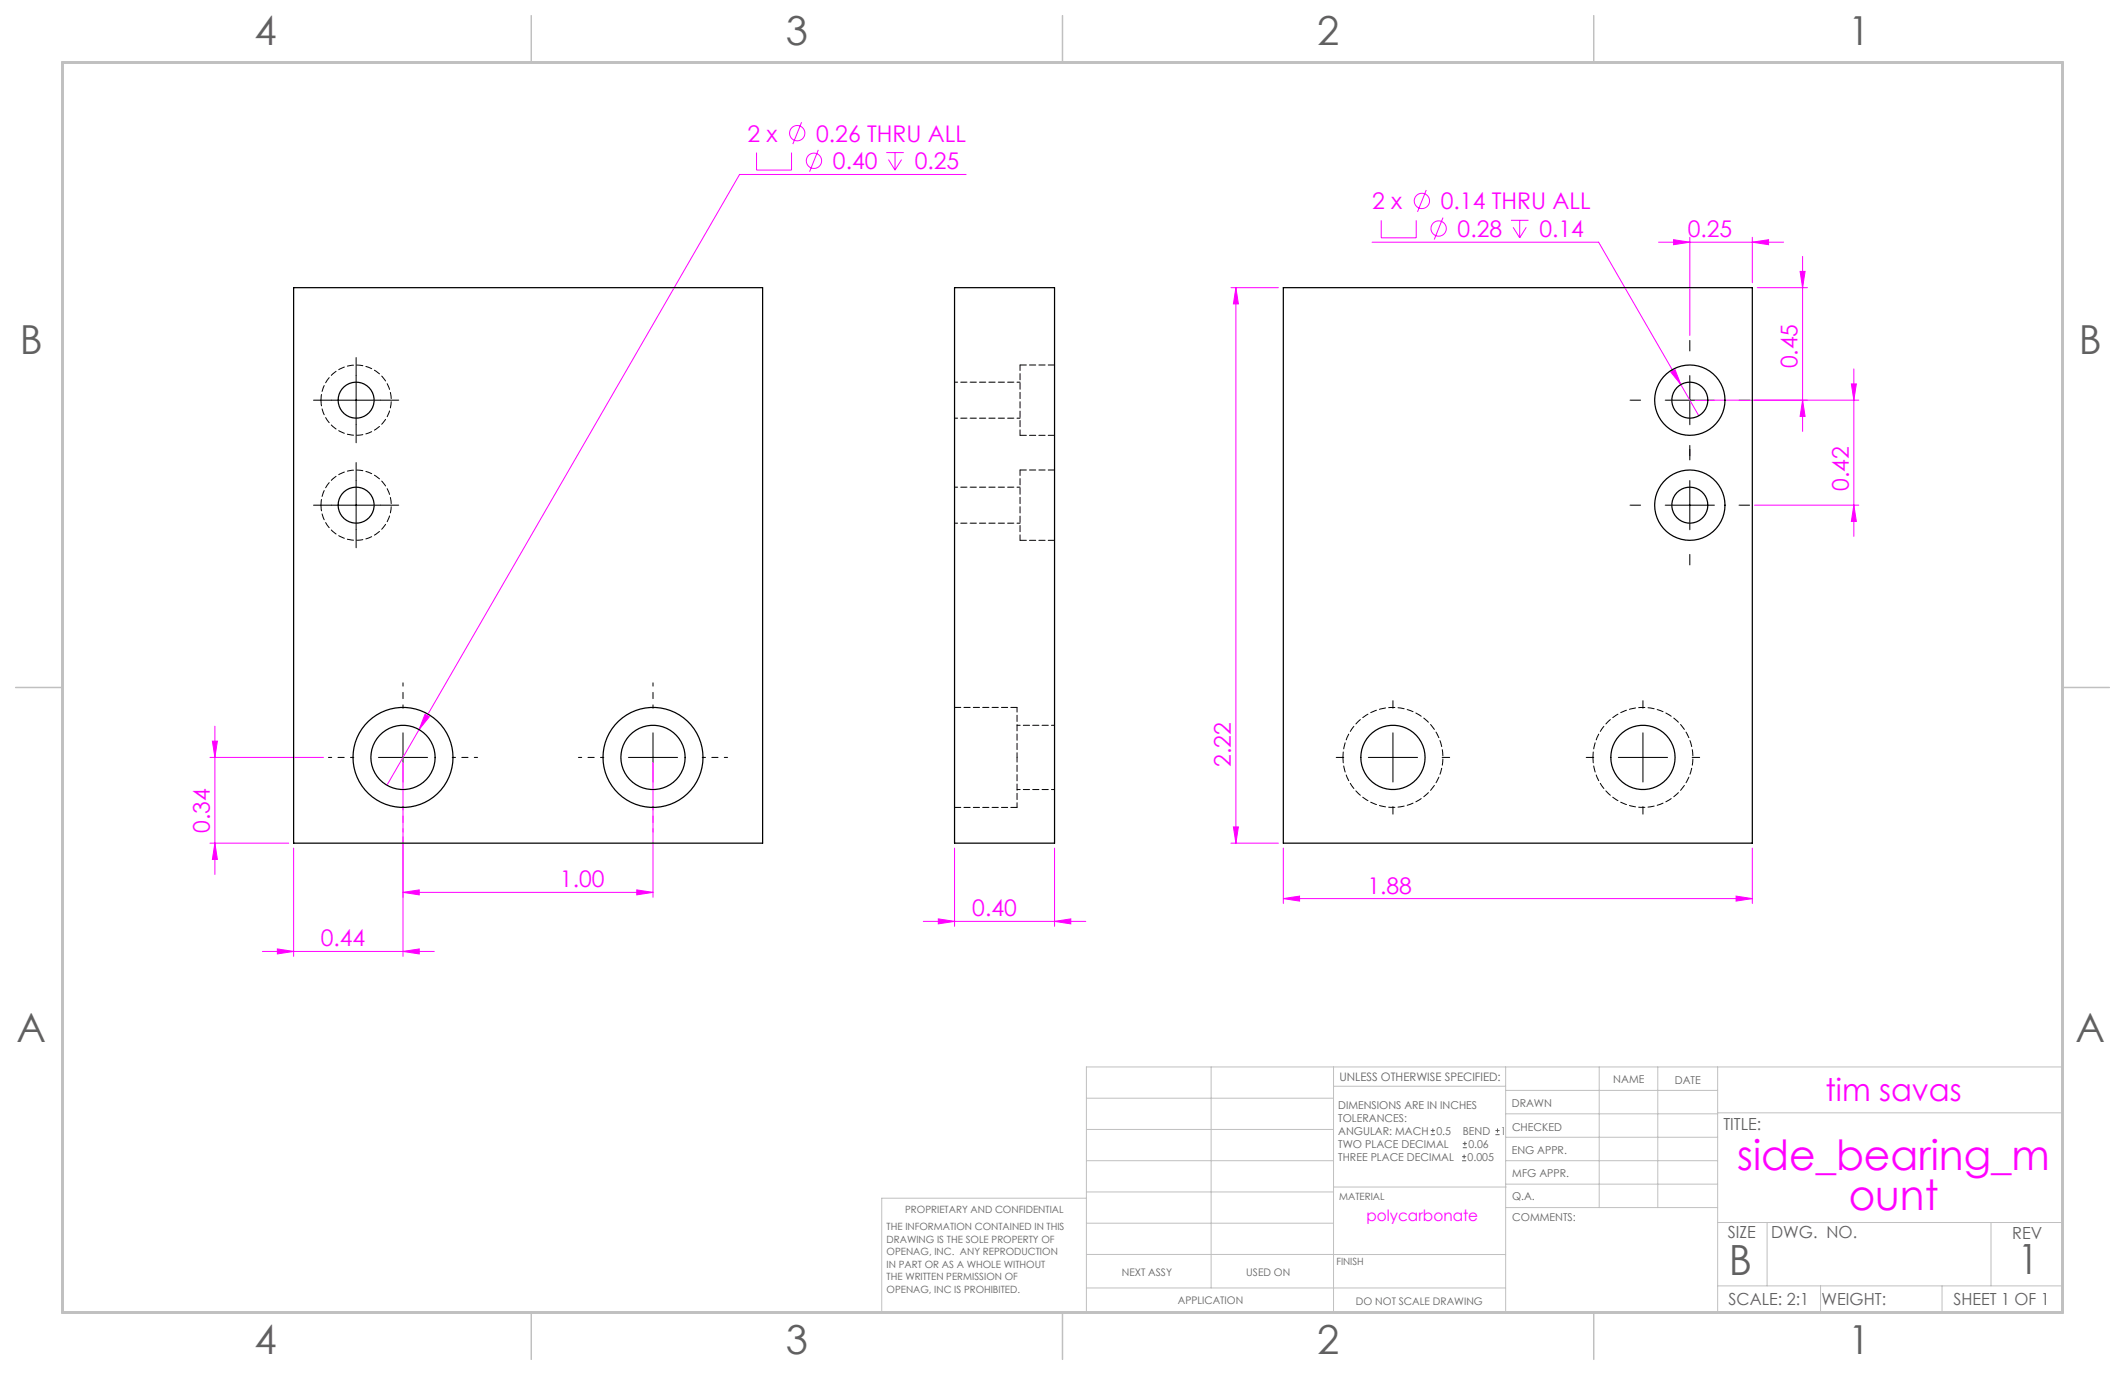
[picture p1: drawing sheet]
<svg xmlns="http://www.w3.org/2000/svg" width="432mm" height="279mm" viewBox="0 0 432 279" stroke-linecap="round" stroke-linejoin="round" font-family="sans-serif">
<g fill="none" stroke="#f0f" stroke-width=".2">
<path d="M153.7 31v3.6h7.1v-3.6M162.9 24.8l-1.8 4.5M166.3 30.4l-1.8 4.5M180.1 31h3.5M180.5 32.4l1.4 2.2M181.9 31v3.6M183.2 32.4l-1.3 2.2M196.3 35.4h-46l-65.1 112.9M289.8 38.6l-1.8 4.5M250.1 58.5h9.7M251.1 58.5l.5 3.3h-1zM251.1 58.5v112.8"/>
<path d="M278.8 49.2h46l20.4 35.3M280.7 44.8v3.5h7.1v-3.5M293.2 44.2l-1.8 4.5M307 44.8h3.6M307.5 46.2l1.3 2.1M308.8 44.8v3.5M310.1 46.2l-1.3 2.1M337 49.2h25.4M340.1 48.7l3.3 .5-3.3 .5zM343.4 48.2v20M356.1 49.2l3.3-.5v1zM356.1 48.2v9.3"/>
<path d="M357.1 58.5h10.2M365.8 55.2h1l-.5 3.3zM366.3 52.1v35.6M339.5 75.5l.8-.5 1.2 3.1zM376.2 78h1l-.5 3.3zM376.7 75v34M344.4 81.3h33.3M366.3 81.3l.5 3.3h-1zM356.5 102.7h21.2M376.7 102.7l.5 3.3h-1zM42.7 153.9h23M43.2 150.6h1l-.5 3.3z"/>
<path d="M43.7 147.6v30.1M81.9 154.9v39.4M85.2 148.3l-6.6 11.3M86.4 145.1l.8 .5-2 2.7zM132.7 154.9v27.4M42.7 171.3h16M43.7 171.3l.5 3.3h-1zM59.7 172.3v22M194 172.3v15.9M214.3 172.3v15.9M250.1 171.3h9.7M250.6 168h1l-.5 3.3z"/>
<path d="M260.8 172.3v11.3M356.1 172.3v11.3M53.3 193.3h34.9M56.4 192.8l3.3 .5-3.3 .5zM81.9 193.3l3.3-.5v1zM81.9 181.3l3.3-.5v1zM81.9 181.3h50.8M129.4 180.8l3.3 .5-3.3 .5zM187.6 187.2h33M190.7 186.7l3.3 .5-3.3 .5zM214.3 187.2l3.3-.5v1zM260.8 182.6l3.3-.5v1z"/>
<path d="M260.8 182.6h95.3M352.8 182.1l3.3 .5-3.3 .5z"/>
<circle cx="162" cy="27.1" r="1.56"/>
<circle cx="165.4" cy="32.7" r="1.56"/>
<circle cx="288.9" cy="40.8" r="1.56"/>
<circle cx="292.3" cy="46.4" r="1.56"/>
</g>
<path d="M290.7 230.6h.9M290.7 229.7h.9M291.2 229.3v.8M297.1 235.9h.8M297.1 235h.8M297.2 233.2h.9M297.2 232.4h.9M297.5 234.6v.8M297.7 232v.8M303.9 230.6h.8M303.9 229.7h.8M304.3 229.3v.8" fill="none" stroke="#606060" stroke-width=".2"/>
<path d="M71.9 153.9h-5.2M81.9 143.9v-5.2M91.9 153.9h5.1M122.7 153.9h-5.2M132.7 143.9v-5.2M142.7 153.9h5.1M81.9 163.9v5.2M132.7 163.9v5.2" fill="none" stroke="#000" stroke-width=".2" stroke-dasharray="15.2 1.3 1.3 1.3" stroke-dashoffset="14.6"/>
<g fill="none" stroke="#000" stroke-width=".2" stroke-dasharray="15.2 1.3 1.3 1.3">
<path d="M72.4 76.3v-3.6M343.4 71.3v-2.1M67.4 81.3h-3.7M72.4 97.7v-3.7M72.4 86.3v3.7M77.4 81.3h3.6M333.4 81.3h-2.2M343.4 92.7v-2.2M343.4 91.3v2.2M353.4 81.3h2.1M67.4 102.7h-3.7M72.4 107.7v3.6"/>
<path d="M77.4 102.7h3.6M333.4 102.7h-2.2M343.4 112.7v2.1M353.4 102.7h2.1M273 153.9h-1.5M283 143.9v-1.5M293 153.9h1.6M323.8 153.9h-1.5M333.8 143.9v-1.5M343.8 153.9h1.6M283 163.9v1.5M333.8 163.9v1.5"/>
</g>
<g fill="none" stroke="#000" stroke-width=".2">
<path d="M72.4 76.3v10M343.4 76.3v10M67.4 81.3h10M72.4 97.7v10M338.4 81.3h10M343.4 97.7v10M67.4 102.7h10M338.4 102.7h10M76.9 153.9h10M81.9 148.9v10M127.7 153.9h10M132.7 148.9v10"/>
<path d="M278 153.9h10M283 148.9v10M328.8 153.9h10M333.8 148.9v10"/>
</g>
<g fill="none" stroke="#c0c0c0" stroke-width=".2">
<path d="M246.1 216.8v44.9M271 216.8v49.9M305.9 216.8v49.9M325 216.8v28.6M336.9 216.8v28.6M349 216.8v49.9M220.8 235.9h50.2M220.8 229.5h50.2M220.8 223.2h50.2M271 220.7h34.9M305.9 231.1h43.1M305.9 226.3h43.1"/>
<path d="M305.9 221.6h43.1M305.9 235.9h43.1M349 226.1h70.1M220.8 243.5h-41.6v23.2h239.9v-49.9h-198.3v49.9M220.8 254.9h85.1M220.8 248.6h50.2M220.8 242.2h50.2M271 241.2h35.1M305.9 240.6h43.1M306.1 245.4h42.9M349 248.4h70.1M359.1 248.4v12.9"/>
<path d="M404.6 248.4v12.9M220.8 261.7h85.1M349 261.3h70.1M369.9 261.3v5.4M394.6 261.3v5.4"/>
</g>
<path d="M107.9 3.2v9.5M215.9 3.2v9.5M323.8 3.2v9.5M3.2 139.7h9.5M419.1 139.7h9.5M107.9 266.7v9.5M215.9 266.7v9.5M323.8 266.7v9.5" fill="none" stroke="#c0c0c0" stroke-width=".3"/>
<path d="M12.7 12.7h406.4v254h-406.4z" fill="none" stroke="#c0c0c0" stroke-width=".6"/>
<g fill="#f0f">
<path d="M81.9 193.3l3.3-.5v1zM56.4 192.8l3.3 .5-3.3 .5zM352.8 182.1l3.3 .5-3.3 .5zM260.8 182.6l3.3-.5v1z"/>
<path d="M86.4 145.1l-1.2 3.2 2-2.7zM190.7 186.7l3.3 .5-3.3 .5zM214.3 187.2l3.3-.5v1zM339.5 75.5l2 2.6-1.2-3.1zM340.1 48.7l3.3 .5-3.3 .5zM356.1 49.2l3.3-.5v1z"/>
<path d="M81.9 181.3l3.3-.5v1zM129.4 180.8l3.3 .5-3.3 .5z"/>
<path d="M366.3 81.3l.5 3.3h-1zM365.8 55.2h1l-.5 3.3zM250.6 168h1l-.5 3.3zM251.1 58.5l.5 3.3h-1z"/>
<path d="M43.2 150.6h1l-.5 3.3zM43.7 171.3l.5 3.3h-1zM376.2 78h1l-.5 3.3zM376.7 102.7l.5 3.3h-1z"/>
</g>
<g fill="none" stroke="#000" stroke-width=".25">
<path d="M59.7 58.5h95.3v112.8h-95.3zM194 58.5h20.3v112.8h-20.3zM260.8 58.5h95.3v112.8h-95.3z"/>
<circle cx="72.4" cy="81.3" r="3.7"/>
<circle cx="343.4" cy="81.3" r="3.7"/>
<circle cx="343.4" cy="81.3" r="7.1"/>
<circle cx="72.4" cy="102.7" r="3.7"/>
<circle cx="343.4" cy="102.7" r="3.7"/>
<circle cx="343.4" cy="102.7" r="7.1"/>
<circle cx="81.9" cy="153.9" r="10.2"/>
<circle cx="81.9" cy="153.9" r="6.5"/>
<circle cx="132.7" cy="153.9" r="10.2"/>
<circle cx="132.7" cy="153.9" r="6.5"/>
<circle cx="283" cy="153.9" r="6.5"/>
<circle cx="333.8" cy="153.9" r="6.5"/>
</g>
<path d="M65.2 81.3a7.1 7.1 0 0 1 10.5-6.3 7.1 7.1 0 0 1 .7 12.2 7.1 7.1 0 0 1-11.1-5l-.1-.9M65.2 102.7a7.1 7.1 0 0 1 10.5-6.4 7.1 7.1 0 0 1 .7 12.2 7.1 7.1 0 0 1-11.1-5l-.1-.8" fill="none" stroke="#000" stroke-width=".2" stroke-dasharray="1.3 .6" stroke-dashoffset=".1"/>
<path d="M206.7 153.9v-10.2M206.7 164.1v-10.2" fill="none" stroke="#000" stroke-width=".2" stroke-dasharray="1.3 .6" stroke-dashoffset=".3"/>
<path d="M207.3 74.2v14.3M207.3 95.5v14.3M272.9 153.9a10.2 10.2 0 0 1 14.9-9 10.2 10.2 0 0 1 .9 17.4 10.2 10.2 0 0 1-15.8-7.4v-1M323.7 153.9a10.2 10.2 0 0 1 14.9-9 10.2 10.2 0 0 1 .9 17.4 10.2 10.2 0 0 1-15.8-7.4v-1" fill="none" stroke="#000" stroke-width=".2" stroke-dasharray="1.3 .6" stroke-dashoffset=".2"/>
<path d="M214.3 74.2h-7M207.3 88.5h7M214.3 95.5h-7M207.3 109.8h7M206.7 143.7h-12.7M194 164.1h12.7" fill="none" stroke="#000" stroke-width=".2" stroke-dasharray="1.3 .6"/>
<path d="M207.3 77.7h-13.3M194 85h13.3M207.3 99h-13.3M194 106.3h13.3M214.3 147.4h-7.6M206.7 160.4h7.6" fill="none" stroke="#000" stroke-width=".2" stroke-dasharray="1.3 .6" stroke-dashoffset=".6"/>
<g font-size="8.5" fill="#f0f">
<text x="353" y="237.7">side_bearing_m</text>
<text x="375.7" y="245.8">ount</text>
</g>
<g font-size="8.5" fill="#606060">
<text x="351.3" y="259">B</text>
<text x="410" y="258.9">1</text>
</g>
<g font-size="8.1" fill="#606060">
<text x="51.7" y="9">4</text>
<text x="159.7" y="9">3</text>
<text x="267.6" y="9">2</text>
<text x="375.6" y="9">1</text>
<text x="4" y="72">B</text>
<text x="422.4" y="72">B</text>
<text x="3.3" y="211.7">A</text>
<text x="421.7" y="211.7">A</text>
<text x="51.7" y="275.2">4</text>
<text x="159.7" y="275.2">3</text>
<text x="267.6" y="275.2">2</text>
<text x="375.6" y="275.2">1</text>
</g>
<text font-size="6.3" fill="#f0f" x="370.9" y="223.7">tim savas</text>
<g font-size="4.7" fill="#f0f">
<text x="151.9" y="28.8">2 x</text>
<text x="165.9" y="28.8">0.26 THRU ALL</text>
<text x="169.3" y="34.4">0.40</text>
<text x="185.9" y="34.4">0.25</text>
<text x="278.8" y="42.5">2 x</text>
<text x="292.8" y="42.5">0.14 THRU ALL</text>
<text x="296.2" y="48.1">0.28</text>
<text x="312.8" y="48.1">0.14</text>
<text x="343" y="48.2">0.25</text>
<text x="365.3" y="74.9" transform="rotate(-90 365.3 74.9)">0.45</text>
<text x="375.7" y="99.7" transform="rotate(-90 375.7 99.7)">0.42</text>
<text x="250.1" y="155.9" transform="rotate(-90 250.1 155.9)">2.22</text>
<text x="42.7" y="169.2" transform="rotate(-90 42.7 169.2)">0.34</text>
<text x="113.8" y="180.3">1.00</text>
<text x="277.9" y="181.6">1.88</text>
<text x="197.6" y="186.2">0.40</text>
<text x="65.2" y="192.3">0.44</text>
</g>
<g font-size="3.4" fill="#606060">
<text x="350.2" y="229.5">TITLE:</text>
<text x="351.1" y="251.6">SIZE</text>
<text x="359.9" y="251.6">DWG. NO.</text>
<text x="408.9" y="251.7">REV</text>
<text x="351.2" y="265.2">SCALE: 2:1</text>
<text x="370.1" y="265.3">WEIGHT:</text>
<text x="396.9" y="265.2">SHEET 1 OF 1</text>
</g>
<text font-size="3.2" fill="#f0f" x="277.7" y="248.2">polycarbonate</text>
<text font-size="2.4" fill="#606060" x="272.2" y="219.7">UNLESS OTHERWISE SPECIFIED:</text>
<g font-size="2.2" fill="#606060">
<text x="327.8" y="220.1">NAME</text>
<text x="340.3" y="220.2">DATE</text>
<text x="271.9" y="225.3">DIMENSIONS ARE IN INCHES</text>
<text x="271.9" y="227.9">TOLERANCES:</text>
<text x="307.2" y="224.9">DRAWN</text>
<text x="271.9" y="233.2">TWO PLACE DECIMAL</text>
<text x="271.9" y="230.6">ANGULAR: MACH</text>
<text x="291.9" y="230.6">0.5</text>
<text x="297.2" y="230.6">BEND</text>
<text x="298.4" y="233.2">0.06</text>
<text x="305" y="230.6">1</text>
<text x="307.3" y="229.8">CHECKED</text>
<text x="271.9" y="235.9">THREE PLACE DECIMAL</text>
<text x="298.2" y="235.9">0.005</text>
<text x="307.2" y="234.5">ENG APPR.</text>
<text x="307.3" y="239.2">MFG APPR.</text>
<text x="307.3" y="243.9">Q.A.</text>
<text x="307.3" y="248.1">COMMENTS:</text>
</g>
<g font-size="2.1" fill="#606060">
<text x="227.9" y="259.2">NEXT ASSY</text>
<text x="253.3" y="259.2">USED ON</text>
<text x="239.3" y="265">APPLICATION</text>
<text x="275.5" y="265.1">DO NOT SCALE DRAWING</text>
</g>
<g font-size="2" fill="#606060">
<text x="272.1" y="243.9">MATERIAL</text>
<text x="180.2" y="250">THE INFORMATION CONTAINED IN THIS</text>
<text x="183.9" y="246.4">PROPRIETARY AND CONFIDENTIAL</text>
<text x="180.2" y="252.5">DRAWING IS THE SOLE PROPERTY OF</text>
<text x="180.2" y="255.1">OPENAG, INC. ANY REPRODUCTION</text>
<text x="180.2" y="257.6">IN PART OR AS A WHOLE WITHOUT</text>
<text x="271.5" y="257">FINISH</text>
<text x="180.2" y="260.1">THE WRITTEN PERMISSION OF</text>
<text x="180.2" y="262.6">OPENAG, INC IS PROHIBITED.</text>
</g>
</svg>
